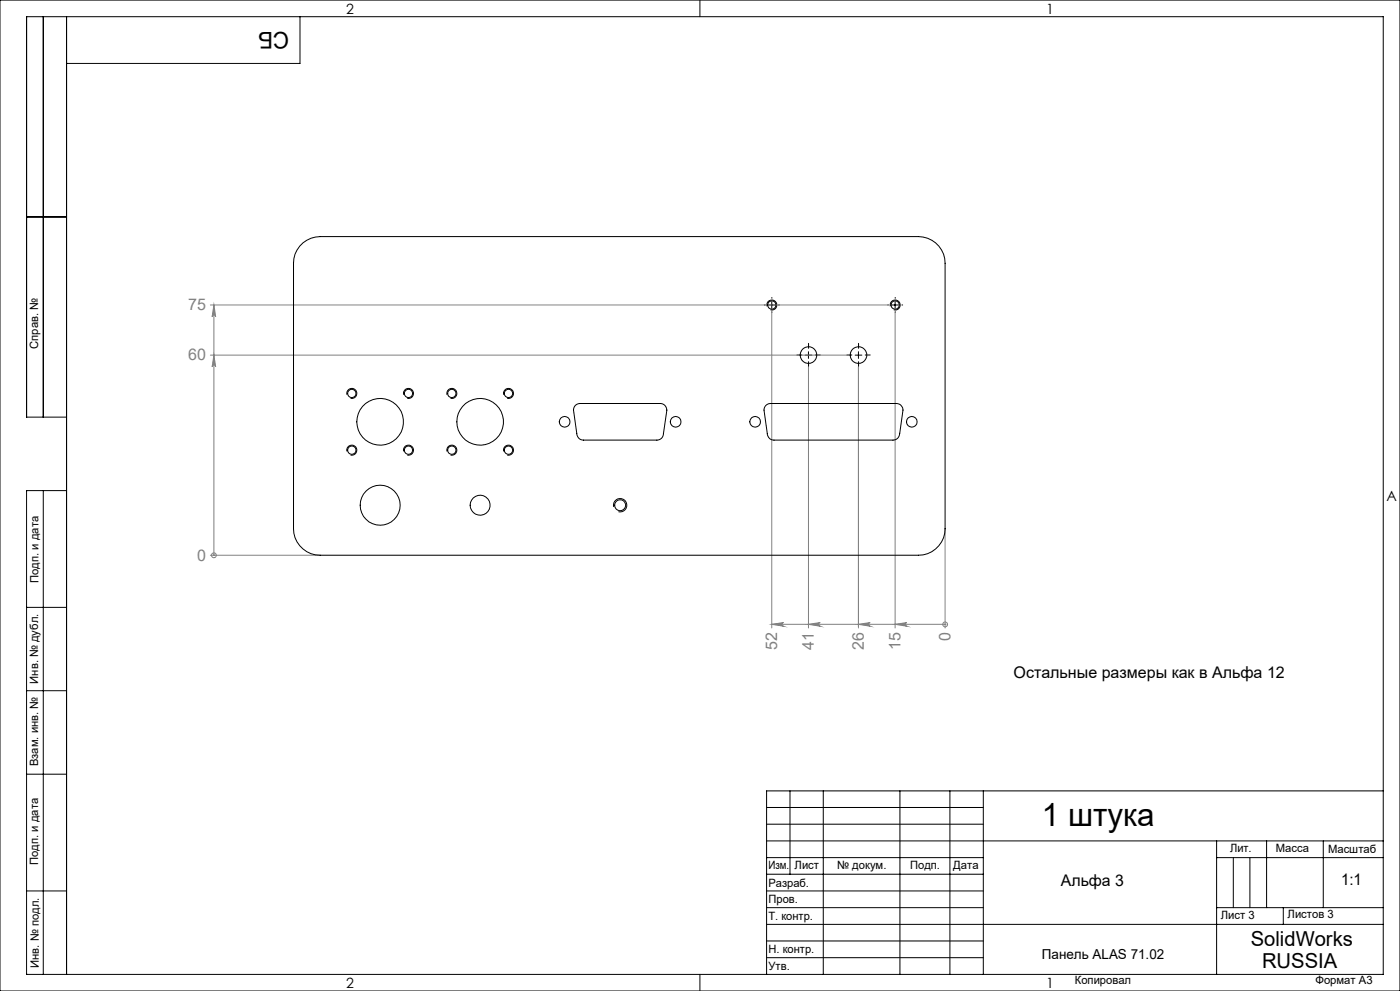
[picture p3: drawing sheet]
<svg xmlns="http://www.w3.org/2000/svg" width="420mm" height="297mm" viewBox="0 0 420 297" stroke-linecap="round" stroke-linejoin="round" font-family="sans-serif">
<g fill="none" stroke="#000" stroke-width=".3">
<path d="M0 0h420v297h-420zM13 5v120M20 5v287M90 5v14h-70M210 0v5M8 65h12M230.1 91.8a1.5 1.5 0 0 1 1.3-1.9 1.5 1.5 0 0 1 1.6 1.6 1.5 1.5 0 0 1-1.9 1.3M230.5 91.4h2.1M231.5 90.4v2M267.1 91.8a1.5 1.5 0 0 1 1.3-1.9 1.5 1.5 0 0 1 1.6 1.6 1.5 1.5 0 0 1-1.9 1.3M267.5 91.4h2.1M268.5 90.4v2"/>
<path d="M104.1 118.3a1.5 1.5 0 0 1 1.3-1.9 1.5 1.5 0 0 1 1.6 1.7 1.5 1.5 0 0 1-1.8 1.3M121.1 118.3a1.5 1.5 0 0 1 1.3-1.9 1.5 1.5 0 0 1 1.6 1.7 1.5 1.5 0 0 1-1.8 1.3M134.1 118.3a1.5 1.5 0 0 1 1.3-1.9 1.5 1.5 0 0 1 1.6 1.7 1.5 1.5 0 0 1-1.9 1.3M151.1 118.3a1.5 1.5 0 0 1 1.3-1.9 1.5 1.5 0 0 1 1.6 1.7 1.5 1.5 0 0 1-1.8 1.3M241.5 106.4h2.1M242.5 105.4v2M256.5 106.4h2.1M257.5 105.4v2M20 125h-12v-120h407v287h-407v-145h12M104.1 135.3a1.5 1.5 0 0 1 1.4-1.9 1.5 1.5 0 0 1 1.5 1.7 1.5 1.5 0 0 1-1.8 1.3M121.1 135.3a1.5 1.5 0 0 1 1.4-1.9 1.5 1.5 0 0 1 1.6 1.7 1.5 1.5 0 0 1-1.9 1.3M134.1 135.3a1.5 1.5 0 0 1 1.3-1.9 1.5 1.5 0 0 1 1.6 1.7 1.5 1.5 0 0 1-1.9 1.3"/>
<path d="M151.1 135.3a1.5 1.5 0 0 1 1.3-1.9 1.5 1.5 0 0 1 1.6 1.7 1.5 1.5 0 0 1-1.8 1.3M13 147v145M184.1 151.9a2 2 0 0 1 1.8-2.5 2 2 0 0 1 2.1 2.2 2 2 0 0 1-2.5 1.7M8 182h12M8 207h12M8 232h12M237 237v25M247 237v55M270 237v55M285 237v55M295 237v55M415 237h-185v55"/>
<path d="M230 257h65M230 242h65M230 247h65M230 252h185M365 252v40M365 257h50M370 257v15M375 257v15M380 252v20M397 252v20M8 267h12M230 262h65"/>
<path d="M230 267h65M230 272h65M230 277h185M365 272h50M385 272v5M210 292v5M230 282h65M230 287h65"/>
</g>
<g fill="none" stroke="#808080" stroke-width=".3">
<path d="M63.1 91.4h203.2M64.2 91.4l.5 3.5a.53 .53 0 0 0-.5-.5 .53 .53 0 0 0-.6 .5zM64.2 91.4v75M231.5 93.7v94.5M268.5 93.7v94.5M63.1 106.4h190.9M64.2 106.4l.5 3.5a.53 .53 0 0 0-.5-.5 .53 .53 0 0 0-.6 .5zM242.5 109.9v78.3M257.5 109.9v78.3M283.5 158.4v29.8M63.1 166.4h32.9M64.2 166.4h.1"/>
<path d="M231.5 187.1l3.6-.5a.55 .55 0 0 0-.6 .5 .55 .55 0 0 0 .6 .6zM231.5 187.1h52M242.5 187.1l3.6-.5a.55 .55 0 0 0-.6 .5 .55 .55 0 0 0 .6 .6zM257.5 187.1l3.6-.5a.55 .55 0 0 0-.6 .5 .55 .55 0 0 0 .6 .6zM268.5 187.1l3.6-.5a.55 .55 0 0 0-.6 .5 .55 .55 0 0 0 .6 .6zM283.5 187.1h.1"/>
<circle cx="64.2" cy="166.4" r=".72"/>
<circle cx="283.5" cy="187.1" r=".73"/>
</g>
<g fill="none" stroke="#000" stroke-width=".3" stroke-dasharray="15.2 1.3 1.3 1.3">
<path d="M229.6 91.4h-.3M231.6 89.4v-.3M231.6 93.4v.2M233.6 91.4h.2M266.6 91.4h-.3M268.6 89.4v-.3M268.6 93.4v.2M270.6 91.4h.2M240.6 106.4h-1.5M242.6 104.4v-1.5M242.6 108.4v1.5M244.6 106.4h1.5"/>
<path d="M255.6 106.4h-1.5M257.6 104.4v-1.5M257.6 108.4v1.5M259.6 106.4h1.5"/>
</g>
<g fill="#808080">
<path d="M64.2 106.4l.5 3.5a.53 .53 0 0 0-.5-.5 .53 .53 0 0 0-.6 .5zM64.2 91.4l.5 3.5a.53 .53 0 0 0-.5-.5 .53 .53 0 0 0-.6 .5z"/>
<path d="M268.5 187.1l3.6-.5a.55 .55 0 0 0-.6 .5 .55 .55 0 0 0 .6 .6zM257.5 187.1l3.6-.5a.55 .55 0 0 0-.6 .5 .55 .55 0 0 0 .6 .6zM242.5 187.1l3.6-.5a.55 .55 0 0 0-.6 .5 .55 .55 0 0 0 .6 .6zM231.5 187.1l3.6-.5a.55 .55 0 0 0-.6 .5 .55 .55 0 0 0 .6 .6z"/>
</g>
<g fill="none" stroke="#000" stroke-width=".3">
<path d="M90.9 72.8a8.1 8.1 0 0 1 5.2-1.9h179.5a8 8 0 0 1 7.9 8v79.5a8 8 0 0 1-7.9 8h-179.5a8 8 0 0 1-8-8v-79.5a7.8 7.8 0 0 1 2.8-6.1zM172.6 121.5l.7-.4 .8-.2h23.9a1.99 1.99 0 0 1 2.1 2l-1.1 7a1.93 1.93 0 0 1-1.9 2h-22.1a1.99 1.99 0 0 1-2-2l-1-7zM229.8 121.5l.6-.4 .8-.2h37.7a1.99 1.99 0 0 1 2 2l-1 7a1.99 1.99 0 0 1-2 2h-35.7a1.99 1.99 0 0 1-2-2l-1-7z"/>
<circle cx="231.5" cy="91.4" r="1.25"/>
<circle cx="268.5" cy="91.4" r="1.24"/>
<circle cx="105.5" cy="117.9" r="1.26"/>
<circle cx="122.5" cy="117.9" r="1.26"/>
<circle cx="135.6" cy="117.9" r="1.25"/>
<circle cx="152.6" cy="117.9" r="1.25"/>
<circle cx="242.5" cy="106.4" r="2.51"/>
<circle cx="257.6" cy="106.4" r="2.5"/>
<circle cx="105.5" cy="134.9" r="1.26"/>
<circle cx="114" cy="126.4" r="7"/>
<circle cx="122.5" cy="134.9" r="1.26"/>
<circle cx="135.5" cy="134.9" r="1.25"/>
<circle cx="144" cy="126.4" r="7"/>
<circle cx="152.6" cy="134.9" r="1.25"/>
<circle cx="169.4" cy="126.4" r="1.61"/>
<circle cx="202.7" cy="126.4" r="1.61"/>
<circle cx="226.5" cy="126.4" r="1.61"/>
<circle cx="273.6" cy="126.4" r="1.59"/>
<circle cx="114.1" cy="151.4" r="6"/>
<circle cx="144" cy="151.4" r="3"/>
<circle cx="186" cy="151.4" r="1.65"/>
</g>
<text font-size="9.6" x="312.6" y="247.6">1 штука</text>
<text font-size="6.9" x="86.8" y="9.5" transform="rotate(-180 86.8 9.5)">СБ</text>
<g font-size="6.2">
<text x="375.2" y="283.5">SolidWorks</text>
<text x="378.6" y="290">RUSSIA</text>
</g>
<g font-size="4.8" fill="#808080">
<text x="56.4" y="93">75</text>
<text x="56.4" y="108">60</text>
<text x="59.1" y="168">0</text>
<text x="233.2" y="194.9" transform="rotate(-90 233.2 194.9)">52</text>
<text x="244.2" y="194.9" transform="rotate(-90 244.2 194.9)">41</text>
<text x="259.2" y="194.9" transform="rotate(-90 259.2 194.9)">26</text>
<text x="270.2" y="194.9" transform="rotate(-90 270.2 194.9)">15</text>
<text x="285.2" y="192.2" transform="rotate(-90 285.2 192.2)">0</text>
</g>
<g font-size="4.8">
<text x="304.1" y="203.2">Остальные размеры как в Альфа 12</text>
<text x="318.3" y="265.7">Альфа 3</text>
<text x="402.3" y="265.3">1:1</text>
</g>
<g font-size="4.2">
<text x="103.8" y="4.2">2</text>
<text x="313.8" y="4.2">1</text>
<text x="415.9" y="150.2">A</text>
<text x="103.8" y="296.2">2</text>
<text x="313.8" y="296.2">1</text>
</g>
<text font-size="4.1" x="312.6" y="287.3">Панель ALAS 71.02</text>
<g font-size="3.4">
<text x="11.5" y="104.5" transform="rotate(-90 11.5 104.5)">Справ. №</text>
<text x="11.6" y="174.7" transform="rotate(-90 11.6 174.7)">Подп. и дата</text>
<text x="11.4" y="204.9" transform="rotate(-90 11.4 204.9)">Инв. № дубл.</text>
<text x="11.4" y="229.6" transform="rotate(-90 11.4 229.6)">Взам. инв. №</text>
<text x="369" y="255.5">Лит.</text>
<text x="382.8" y="255.5">Масса</text>
<text x="398.4" y="255.6">Масштаб</text>
<text x="11.4" y="259.2" transform="rotate(-90 11.4 259.2)">Подп. и дата</text>
<text x="230.5" y="260.5">Изм.</text>
<text x="238.4" y="260.4">Лист</text>
<text x="251.1" y="260.4">№ докум.</text>
<text x="273" y="260.4">Подп.</text>
<text x="286" y="260.4">Дата</text>
<text x="230.5" y="265.7">Разраб.</text>
<text x="230.5" y="275.7">Т. контр.</text>
<text x="230.6" y="270.7">Пров.</text>
<text x="366.2" y="275.3">Лист 3</text>
<text x="386.3" y="275.2">Листов 3</text>
<text x="230.6" y="285.7">Н. контр.</text>
<text x="11.6" y="290" transform="rotate(-90 11.6 290)">Инв. № подл.</text>
<text x="230.6" y="290.7">Утв.</text>
<text x="322.5" y="295">Копировал</text>
<text x="394.6" y="295">Формат А3</text>
</g>
</svg>
